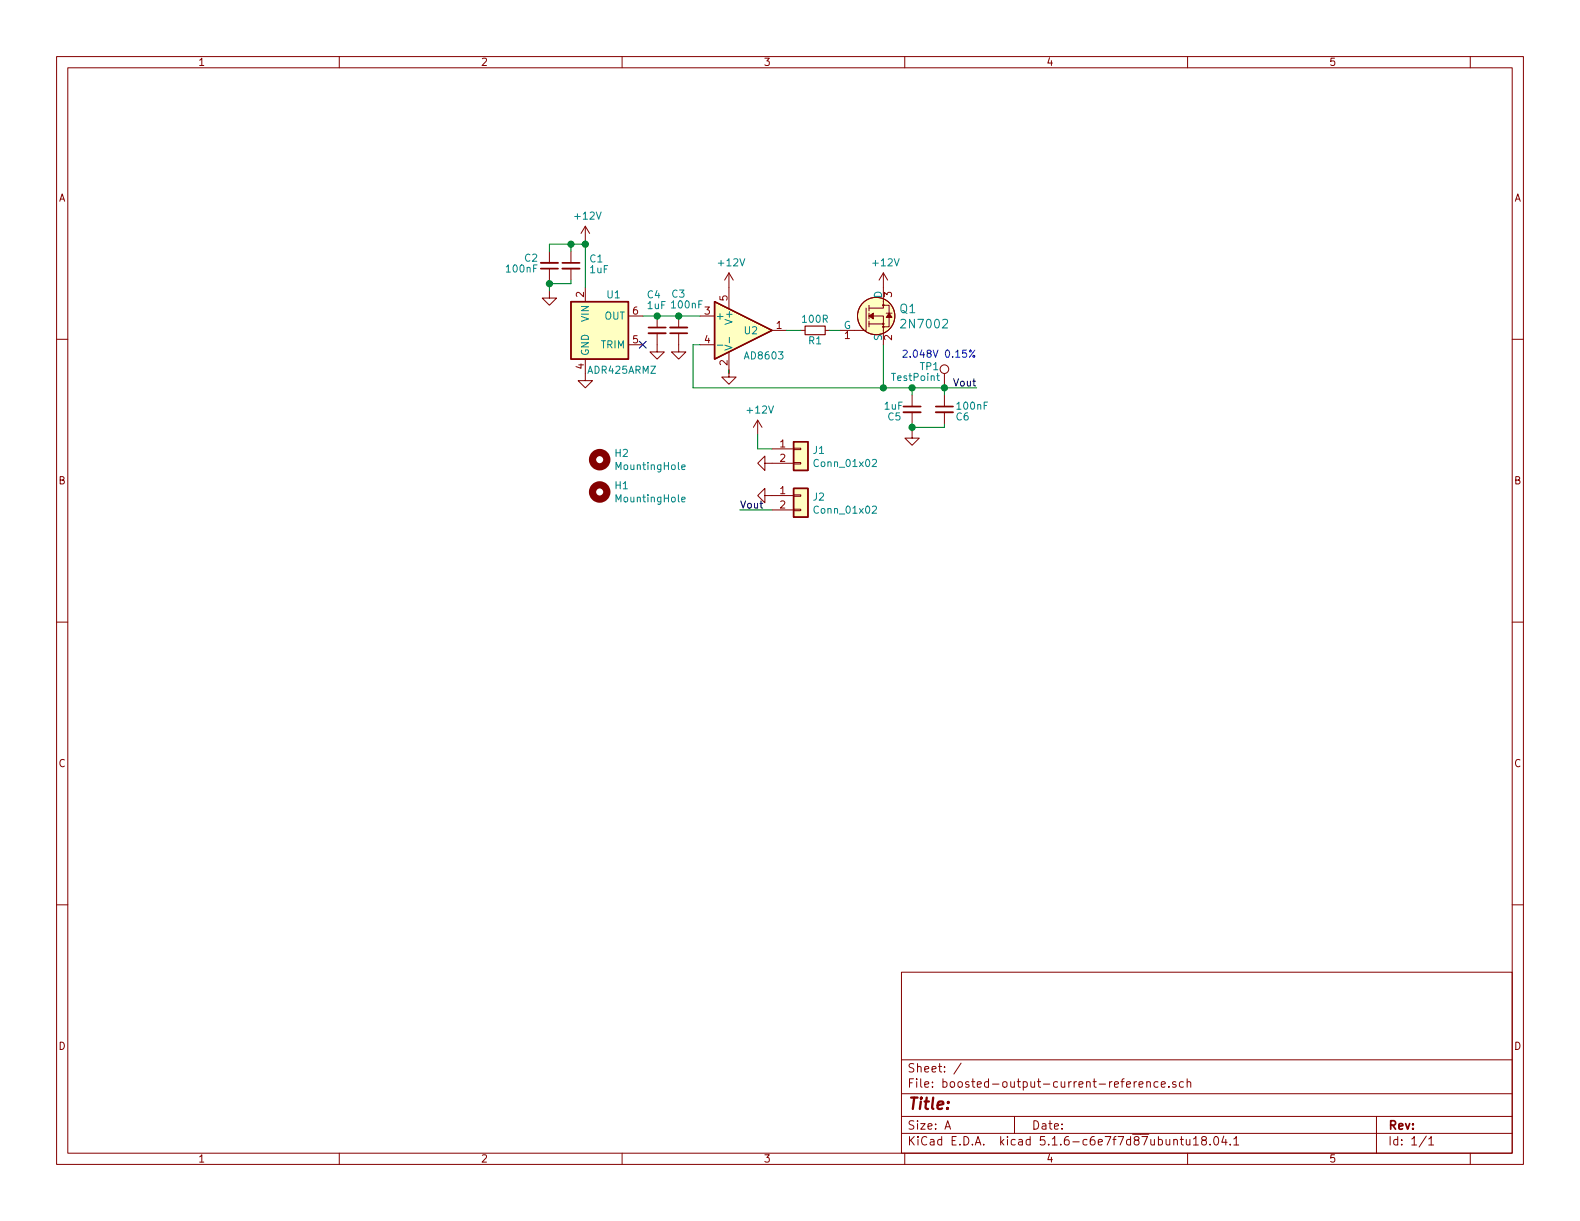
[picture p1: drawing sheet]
EESchema Schematic File Version 4
EELAYER 30 0
EELAYER END
$Descr A 11000 8500
encoding utf-8
Sheet 1 1
Title ""
Date ""
Rev ""
Comp ""
Comment1 ""
Comment2 ""
Comment3 ""
Comment4 ""
$EndDescr
$Comp
L Mechanical:MountingHole H1
U 1 1
P 4175 3425
F 0 "H1" H 4275 3471 50  0000 L CNN
F 1 "MountingHole" H 4275 3380 50  0000 L CNN
F 2 "MountingHole:MountingHole_2.7mm_M2.5" H 4175 3425 50  0001 C CNN
F 3 "~" H 4175 3425 50  0001 C CNN
	1    4175 3425
	1    0    0    -1  
$EndComp
$Comp
L Mechanical:MountingHole H2
U 1 1
P 4175 3200
F 0 "H2" H 4275 3246 50  0000 L CNN
F 1 "MountingHole" H 4275 3155 50  0000 L CNN
F 2 "MountingHole:MountingHole_2.7mm_M2.5" H 4175 3200 50  0001 C CNN
F 3 "~" H 4175 3200 50  0001 C CNN
	1    4175 3200
	1    0    0    -1  
$EndComp
$Comp
L Device:C_Small C2
U 1 1
P 3825 1850
F 0 "C2" H 3900 1800 50  0000 L CNN
F 1 "100nF" H 3900 1875 50  0000 L CNN
F 2 "Capacitor_SMD:C_0603_1608Metric" H 3825 1850 50  0001 C CNN
F 3 "~" H 3825 1850 50  0001 C CNN
	1    3825 1850
	-1   0    0    1   
$EndComp
Wire Wire Line
	5275 3025 5275 3125
$Comp
L power:GND #PWR07
U 1 1
P 5375 3450
F 0 "#PWR07" H 5375 3200 50  0001 C CNN
F 1 "GND" H 5380 3277 50  0001 C CNN
F 2 "" H 5375 3450 50  0001 C CNN
F 3 "" H 5375 3450 50  0001 C CNN
	1    5375 3450
	0    1    1    0   
$EndComp
Wire Wire Line
	5375 3550 5150 3550
Wire Wire Line
	5275 3125 5375 3125
Text Label 5150 3550 0    50   ~ 0
Vout
$Comp
L Device:R_Small R1
U 1 1
P 5675 2300
F 0 "R1" V 5600 2300 50  0000 C CNN
F 1 "100R" V 5750 2300 50  0000 C CNN
F 2 "Resistor_SMD:R_0603_1608Metric" H 5675 2300 50  0001 C CNN
F 3 "~" H 5675 2300 50  0001 C CNN
	1    5675 2300
	0    -1   -1   0   
$EndComp
$Comp
L power:GND #PWR010
U 1 1
P 5075 2575
F 0 "#PWR010" H 5075 2325 50  0001 C CNN
F 1 "GND" H 5080 2402 50  0001 C CNN
F 2 "" H 5075 2575 50  0001 C CNN
F 3 "" H 5075 2575 50  0001 C CNN
	1    5075 2575
	1    0    0    -1  
$EndComp
$Comp
L power:GND #PWR04
U 1 1
P 4075 2600
F 0 "#PWR04" H 4075 2350 50  0001 C CNN
F 1 "GND" H 4080 2427 50  0001 C CNN
F 2 "" H 4075 2600 50  0001 C CNN
F 3 "" H 4075 2600 50  0001 C CNN
	1    4075 2600
	1    0    0    -1  
$EndComp
$Comp
L power:GND #PWR01
U 1 1
P 3825 2025
F 0 "#PWR01" H 3825 1775 50  0001 C CNN
F 1 "GND" H 3830 1852 50  0001 C CNN
F 2 "" H 3825 2025 50  0001 C CNN
F 3 "" H 3825 2025 50  0001 C CNN
	1    3825 2025
	1    0    0    -1  
$EndComp
$Comp
L power:+12V #PWR03
U 1 1
P 4075 1675
F 0 "#PWR03" H 4075 1525 50  0001 C CNN
F 1 "+12V" H 4090 1848 50  0000 C CNN
F 2 "" H 4075 1675 50  0001 C CNN
F 3 "" H 4075 1675 50  0001 C CNN
	1    4075 1675
	1    0    0    -1  
$EndComp
Wire Wire Line
	3825 1750 3825 1700
Wire Wire Line
	3825 1700 3975 1700
Wire Wire Line
	4075 1700 4075 1675
Connection ~ 4075 1700
NoConn ~ 4475 2400
Wire Wire Line
	6800 2700 6575 2700
Text Label 6800 2700 2    50   ~ 0
Vout
$Comp
L power:+12V #PWR05
U 1 1
P 5275 3025
F 0 "#PWR05" H 5275 2875 50  0001 C CNN
F 1 "+12V" H 5290 3198 50  0000 C CNN
F 2 "" H 5275 3025 50  0001 C CNN
F 3 "" H 5275 3025 50  0001 C CNN
	1    5275 3025
	1    0    0    -1  
$EndComp
$Comp
L Device:C_Small C4
U 1 1
P 4575 2300
F 0 "C4" H 4500 2550 50  0000 L CNN
F 1 "1uF" H 4500 2475 50  0000 L CNN
F 2 "Capacitor_SMD:C_0603_1608Metric" H 4575 2300 50  0001 C CNN
F 3 "~" H 4575 2300 50  0001 C CNN
	1    4575 2300
	1    0    0    -1  
$EndComp
$Comp
L power:GND #PWR011
U 1 1
P 4575 2400
F 0 "#PWR011" H 4575 2150 50  0001 C CNN
F 1 "GND" H 4580 2227 50  0001 C CNN
F 2 "" H 4575 2400 50  0001 C CNN
F 3 "" H 4575 2400 50  0001 C CNN
	1    4575 2400
	1    0    0    -1  
$EndComp
Connection ~ 4575 2200
Wire Wire Line
	4575 2200 4475 2200
Wire Wire Line
	3975 1700 3975 1750
Connection ~ 3975 1700
Wire Wire Line
	3975 1700 4075 1700
Wire Wire Line
	3975 1950 3975 1975
Wire Wire Line
	3975 1975 3825 1975
Wire Wire Line
	3825 1975 3825 1950
Connection ~ 3825 1975
Wire Wire Line
	3825 1975 3825 2025
$Comp
L Device:C_Small C1
U 1 1
P 3975 1850
F 0 "C1" H 4100 1900 50  0000 L CNN
F 1 "1uF" H 4100 1825 50  0000 L CNN
F 2 "Capacitor_SMD:C_0603_1608Metric" H 3975 1850 50  0001 C CNN
F 3 "~" H 3975 1850 50  0001 C CNN
	1    3975 1850
	1    0    0    -1  
$EndComp
$Comp
L Amplifier_Operational:AD8603 U2
U 1 1
P 5175 2300
F 0 "U2" H 5175 2300 50  0000 L CNN
F 1 "AD8603" H 5175 2125 50  0000 L CNN
F 2 "Package_TO_SOT_SMD:TSOT-23-5" H 5175 2300 50  0001 C CNN
F 3 "https://www.analog.com/media/en/technical-documentation/data-sheets/AD8603_8607_8609.pdf" H 5175 2500 50  0001 C CNN
	1    5175 2300
	1    0    0    -1  
$EndComp
Wire Wire Line
	4075 1700 4075 2000
$Comp
L Reference_Voltage:ADR425ARMZ U1
U 1 1
P 4175 2300
F 0 "U1" H 4325 2550 50  0000 R CNN
F 1 "ADR425ARMZ" H 4575 2025 50  0000 R CNN
F 2 "Package_SO:MSOP-8_3x3mm_P0.65mm" H 4175 1800 50  0001 C CNN
F 3 "https://www.analog.com/media/en/technical-documentation/data-sheets/adr420_421_423_425.pdf" H 4175 2450 50  0001 C CNN
	1    4175 2300
	1    0    0    -1  
$EndComp
Wire Wire Line
	5075 2600 5075 2575
$Comp
L dk_Transistors-FETs-MOSFETs-Single:2N7002 Q1
U 1 1
P 6150 2200
F 0 "Q1" H 6258 2253 60  0000 L CNN
F 1 "2N7002" H 6258 2147 60  0000 L CNN
F 2 "digikey-footprints:SOT-23-3" H 6350 2400 60  0001 L CNN
F 3 "https://www.onsemi.com/pub/Collateral/NDS7002A-D.PDF" H 6350 2500 60  0001 L CNN
F 4 "2N7002NCT-ND" H 6350 2600 60  0001 L CNN "Digi-Key_PN"
F 5 "2N7002" H 6350 2700 60  0001 L CNN "MPN"
F 6 "Discrete Semiconductor Products" H 6350 2800 60  0001 L CNN "Category"
F 7 "Transistors - FETs, MOSFETs - Single" H 6350 2900 60  0001 L CNN "Family"
F 8 "https://www.onsemi.com/pub/Collateral/NDS7002A-D.PDF" H 6350 3000 60  0001 L CNN "DK_Datasheet_Link"
F 9 "/product-detail/en/on-semiconductor/2N7002/2N7002NCT-ND/244664" H 6350 3100 60  0001 L CNN "DK_Detail_Page"
F 10 "MOSFET N-CH 60V 115MA SOT-23" H 6350 3200 60  0001 L CNN "Description"
F 11 "ON Semiconductor" H 6350 3300 60  0001 L CNN "Manufacturer"
F 12 "Active" H 6350 3400 60  0001 L CNN "Status"
	1    6150 2200
	1    0    0    -1  
$EndComp
Wire Wire Line
	4575 2200 4725 2200
Wire Wire Line
	4875 2400 4825 2400
Wire Wire Line
	4825 2400 4825 2700
Wire Wire Line
	4825 2700 6150 2700
Wire Wire Line
	6150 2700 6150 2400
$Comp
L power:+12V #PWR06
U 1 1
P 5075 2000
F 0 "#PWR06" H 5075 1850 50  0001 C CNN
F 1 "+12V" H 5090 2173 50  0000 C CNN
F 2 "" H 5075 2000 50  0001 C CNN
F 3 "" H 5075 2000 50  0001 C CNN
	1    5075 2000
	1    0    0    -1  
$EndComp
$Comp
L power:+12V #PWR09
U 1 1
P 6150 2000
F 0 "#PWR09" H 6150 1850 50  0001 C CNN
F 1 "+12V" H 6165 2173 50  0000 C CNN
F 2 "" H 6150 2000 50  0001 C CNN
F 3 "" H 6150 2000 50  0001 C CNN
	1    6150 2000
	1    0    0    -1  
$EndComp
$Comp
L Device:C_Small C6
U 1 1
P 6575 2850
F 0 "C6" H 6650 2800 50  0000 L CNN
F 1 "100nF" H 6650 2875 50  0000 L CNN
F 2 "Capacitor_SMD:C_0603_1608Metric" H 6575 2850 50  0001 C CNN
F 3 "~" H 6575 2850 50  0001 C CNN
	1    6575 2850
	1    0    0    -1  
$EndComp
$Comp
L Device:C_Small C5
U 1 1
P 6350 2850
F 0 "C5" H 6175 2800 50  0000 L CNN
F 1 "1uF" H 6150 2875 50  0000 L CNN
F 2 "Capacitor_SMD:C_0603_1608Metric" H 6350 2850 50  0001 C CNN
F 3 "~" H 6350 2850 50  0001 C CNN
	1    6350 2850
	1    0    0    -1  
$EndComp
$Comp
L power:GND #PWR012
U 1 1
P 6350 3000
F 0 "#PWR012" H 6350 2750 50  0001 C CNN
F 1 "GND" H 6355 2827 50  0001 C CNN
F 2 "" H 6350 3000 50  0001 C CNN
F 3 "" H 6350 3000 50  0001 C CNN
	1    6350 3000
	1    0    0    -1  
$EndComp
Wire Wire Line
	6350 2950 6350 2975
Wire Wire Line
	6350 2975 6575 2975
Wire Wire Line
	6575 2975 6575 2950
Connection ~ 6350 2975
Wire Wire Line
	6350 2975 6350 3000
Wire Wire Line
	6150 2700 6350 2700
Connection ~ 6150 2700
Wire Wire Line
	6350 2750 6350 2700
Wire Wire Line
	6575 2750 6575 2700
Wire Wire Line
	6575 2700 6350 2700
Connection ~ 6350 2700
Connection ~ 6575 2700
Wire Wire Line
	5475 2300 5575 2300
Wire Wire Line
	5850 2300 5775 2300
$Comp
L power:GND #PWR08
U 1 1
P 5375 3225
F 0 "#PWR08" H 5375 2975 50  0001 C CNN
F 1 "GND" H 5380 3052 50  0001 C CNN
F 2 "" H 5375 3225 50  0001 C CNN
F 3 "" H 5375 3225 50  0001 C CNN
	1    5375 3225
	0    1    1    0   
$EndComp
$Comp
L Device:C_Small C3
U 1 1
P 4725 2300
F 0 "C3" H 4675 2050 50  0000 L CNN
F 1 "100nF" H 4550 2125 50  0000 L CNN
F 2 "Capacitor_SMD:C_0603_1608Metric" H 4725 2300 50  0001 C CNN
F 3 "~" H 4725 2300 50  0001 C CNN
	1    4725 2300
	-1   0    0    1   
$EndComp
Connection ~ 4725 2200
Wire Wire Line
	4725 2200 4875 2200
$Comp
L power:GND #PWR02
U 1 1
P 4725 2400
F 0 "#PWR02" H 4725 2150 50  0001 C CNN
F 1 "GND" H 4730 2227 50  0001 C CNN
F 2 "" H 4725 2400 50  0001 C CNN
F 3 "" H 4725 2400 50  0001 C CNN
	1    4725 2400
	1    0    0    -1  
$EndComp
$Comp
L Connector_Generic:Conn_01x02 J1
U 1 1
P 5575 3125
F 0 "J1" H 5655 3117 50  0000 L CNN
F 1 "Conn_01x02" H 5655 3026 50  0000 L CNN
F 2 "Connector_PinHeader_2.54mm:PinHeader_1x02_P2.54mm_Vertical" H 5575 3125 50  0001 C CNN
F 3 "~" H 5575 3125 50  0001 C CNN
	1    5575 3125
	1    0    0    -1  
$EndComp
$Comp
L Connector_Generic:Conn_01x02 J2
U 1 1
P 5575 3450
F 0 "J2" H 5655 3442 50  0000 L CNN
F 1 "Conn_01x02" H 5655 3351 50  0000 L CNN
F 2 "Connector_PinHeader_2.54mm:PinHeader_1x02_P2.54mm_Vertical" H 5575 3450 50  0001 C CNN
F 3 "~" H 5575 3450 50  0001 C CNN
	1    5575 3450
	1    0    0    -1  
$EndComp
$Comp
L Connector:TestPoint TP1
U 1 1
P 6575 2700
F 0 "TP1" H 6400 2850 50  0000 L CNN
F 1 "TestPoint" H 6200 2775 50  0000 L CNN
F 2 "TestPoint:TestPoint_Pad_D1.5mm" H 6775 2700 50  0001 C CNN
F 3 "~" H 6775 2700 50  0001 C CNN
	1    6575 2700
	1    0    0    -1  
$EndComp
Text Notes 6275 2500 0    50   ~ 0
2.048V 0.15%
$EndSCHEMATC
